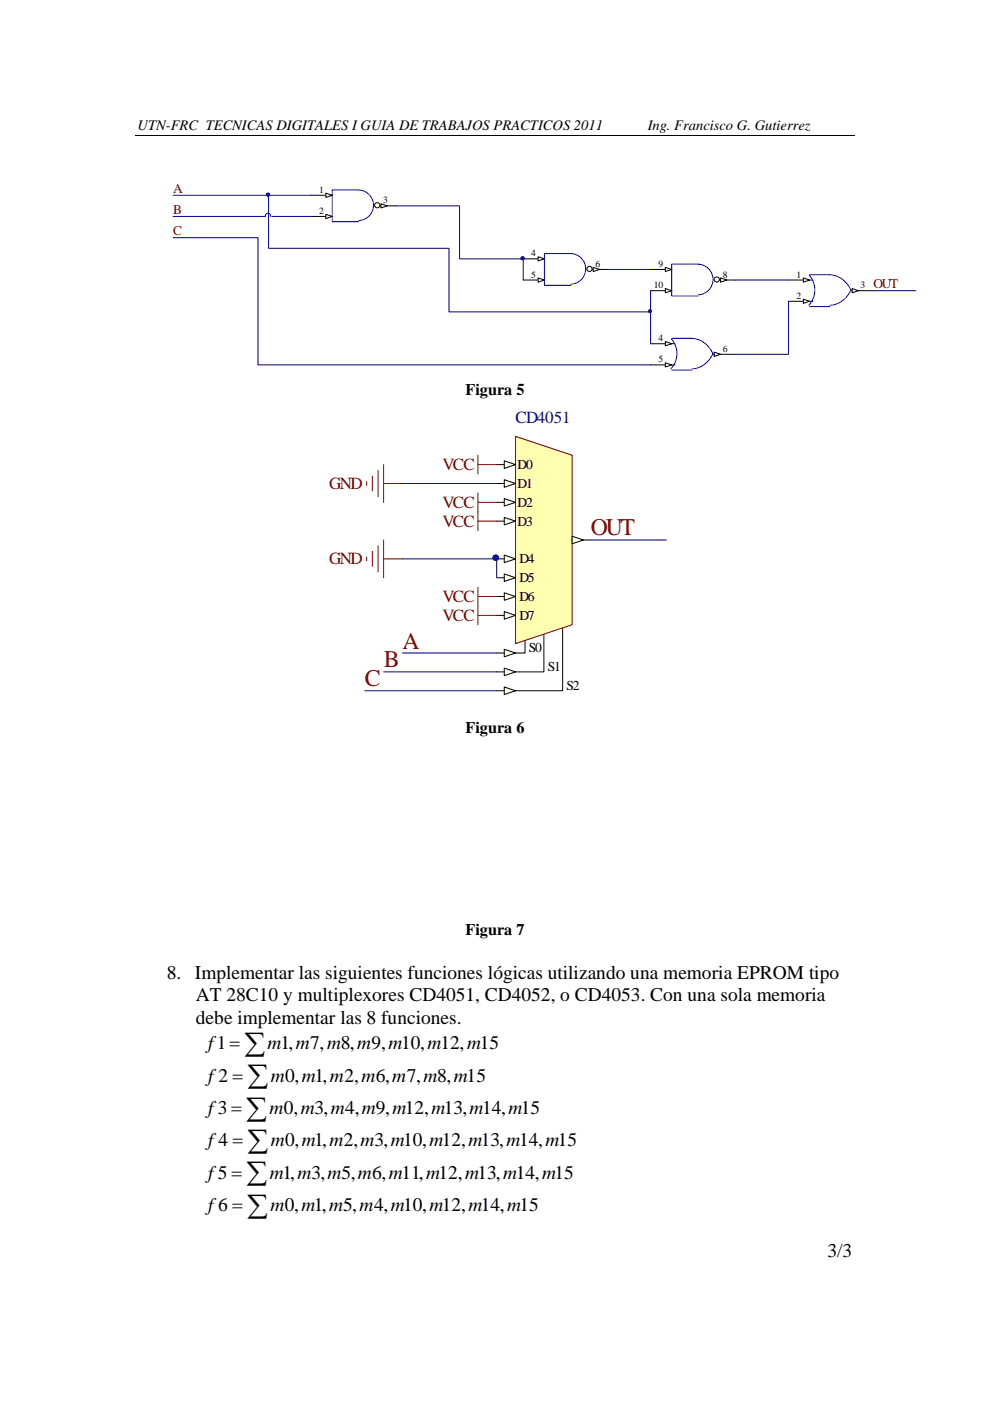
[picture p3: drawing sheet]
<svg xmlns="http://www.w3.org/2000/svg" width="210mm" height="297mm" viewBox="0 0 210 297" stroke-linecap="round" stroke-linejoin="round" font-family="sans-serif">
<path d="M28.7 28.7h152.6M66 41.4h4.5" fill="none" stroke="#000" stroke-width=".21"/>
<path d="M69.1 41l1.4 .4-1.4 .4z" fill="#ffffe8" stroke="#000" stroke-width=".21"/>
<path d="M66 45.9h4.5" fill="none" stroke="#000" stroke-width=".21"/>
<path d="M69.1 45.4l1.4 .5-1.4 .5z" fill="#ffffe8" stroke="#000" stroke-width=".21"/>
<path d="M79.5 43.6h4.5" fill="none" stroke="#000" stroke-width=".21"/>
<g fill="#ffffe8" stroke="#000" stroke-width=".21">
<path d="M80.8 43.2l1.4 .4-1.4 .5z"/>
<circle cx="80" cy="43.5" r=".55"/>
</g>
<path d="M76.1 46.8a3.2 3.2 0 0 0 3.1-3.3 3.2 3.2 0 0 0-3.1-3.2h-5.6v6.7h5.6" fill="none" stroke="#00f" stroke-width=".21"/>
<path d="M111 59.4h4.5" fill="none" stroke="#000" stroke-width=".21"/>
<path d="M114.1 58.9l1.4 .5-1.4 .4z" fill="#ffffe8" stroke="#000" stroke-width=".21"/>
<path d="M124.5 57.1h4.5" fill="none" stroke="#000" stroke-width=".21"/>
<g fill="#ffffe8" stroke="#000" stroke-width=".21">
<path d="M125.8 56.7l1.4 .4-1.4 .5z"/>
<circle cx="125" cy="57" r=".55"/>
</g>
<path d="M111 54.9h4.5" fill="none" stroke="#000" stroke-width=".21"/>
<path d="M114.1 54.4l1.4 .5-1.4 .4z" fill="#ffffe8" stroke="#000" stroke-width=".21"/>
<path d="M121.1 60.2a3.2 3.2 0 0 0 3.1-3.2 3.2 3.2 0 0 0-3.1-3.2h-5.6v6.7h5.6" fill="none" stroke="#00f" stroke-width=".21"/>
<circle cx="110.8" cy="54.8" r=".32" fill="#000080" stroke="#000080" stroke-width=".21"/>
<path d="M151.5 59.4h4.5" fill="none" stroke="#000" stroke-width=".21"/>
<g fill="#ffffe8" stroke="#000" stroke-width=".21">
<path d="M152.8 58.9l1.4 .5-1.4 .4z"/>
<circle cx="152" cy="59.3" r=".55"/>
</g>
<path d="M138 57.1h4.5" fill="none" stroke="#000" stroke-width=".21"/>
<path d="M141.1 56.7l1.4 .4-1.4 .5z" fill="#ffffe8" stroke="#000" stroke-width=".21"/>
<path d="M138 61.6h4.5" fill="none" stroke="#000" stroke-width=".21"/>
<path d="M141.1 61.2l1.4 .4-1.4 .5z" fill="#ffffe8" stroke="#000" stroke-width=".21"/>
<path d="M148.1 62.5a3.3 3.3 0 0 0 3.1-3.2 3.3 3.3 0 0 0-3.1-3.3h-5.6v6.8h5.6" fill="none" stroke="#00f" stroke-width=".21"/>
<path d="M167.2 59.4h4.5" fill="none" stroke="#000" stroke-width=".21"/>
<path d="M170.4 58.9l1.3 .5-1.3 .4z" fill="#ffffe8" stroke="#000" stroke-width=".21"/>
<path d="M167.2 63.9h4.5" fill="none" stroke="#000" stroke-width=".21"/>
<path d="M170.4 63.4l1.3 .5-1.3 .4z" fill="#ffffe8" stroke="#000" stroke-width=".21"/>
<path d="M180.7 61.6h4.5" fill="none" stroke="#000" stroke-width=".21"/>
<path d="M180.7 61.2l1.4 .4-1.4 .5z" fill="#ffffe8" stroke="#000" stroke-width=".21"/>
<path d="M171.6 58.4a4.7 4.7 0 0 1-.1 6.3M171.7 58.3h4.3a5.3 5.3 0 0 1 4.6 3.4M171.7 59.4h.7M171.7 63.9h.7M171.7 65h4.3M180.5 61.5a5.2 5.2 0 0 1-4.5 3.2" fill="none" stroke="#00f" stroke-width=".21"/>
<path d="M138 72.9h4.5" fill="none" stroke="#000" stroke-width=".21"/>
<path d="M141.1 72.4l1.4 .5-1.4 .4z" fill="#ffffe8" stroke="#000" stroke-width=".21"/>
<path d="M138 77.4h4.5" fill="none" stroke="#000" stroke-width=".21"/>
<path d="M141.1 76.9l1.4 .5-1.4 .4z" fill="#ffffe8" stroke="#000" stroke-width=".21"/>
<path d="M151.5 75.1h4.5" fill="none" stroke="#000" stroke-width=".21"/>
<path d="M151.5 74.7l1.3 .4-1.3 .5z" fill="#ffffe8" stroke="#000" stroke-width=".21"/>
<path d="M142.4 71.9a4.7 4.7 0 0 1-.1 6.3M142.5 71.7h4.2a5.3 5.3 0 0 1 4.6 3.5M142.5 72.9h.7M142.5 77.4h.7M142.5 78.5h4.2M151.2 75a5.2 5.2 0 0 1-4.5 3.2" fill="none" stroke="#00f" stroke-width=".21"/>
<path d="M36.7 50.4h18v27h83.3M36.7 45.9h19.6M36.7 41.4h20.3M57.4 45.8a.55 .55 0 0 0-.6-.6 .55 .55 0 0 0-.5 .7M57.6 45.9h8.4M66 41.4h-9v11.2h38.2v13.5h42.8M84 43.6h13.5v11.3h13.5v4.5M129 57.1h9M156 59.4h11.2M138 61.6v11.3M167.2 63.9v11.2h-11.2M185.2 61.6h9" fill="none" stroke="#000080" stroke-width=".21"/>
<g fill="#000080" stroke="#000080" stroke-width=".21">
<circle cx="137.9" cy="66" r=".32"/>
<circle cx="56.8" cy="41.3" r=".32"/>
<circle cx="110.8" cy="54.8" r=".32"/>
</g>
<path d="M111.4 133.7v4.8h-2.1M115.4 132.5v10h-6.1M119.3 130.9v15.6h-10" fill="none" stroke="#000" stroke-width=".21"/>
<path d="M109.3 92.5l12 4v36l-12 4z" fill-rule="evenodd" fill="#ffffb0" stroke="#800000" stroke-width=".21"/>
<path d="M105.3 98.5h4" fill="none" stroke="#000" stroke-width=".21"/>
<path d="M107 97.7l2.3 .8-2.3 .8z" fill="#ffffe8" stroke="#000" stroke-width=".21"/>
<path d="M105.3 102.5h4" fill="none" stroke="#000" stroke-width=".21"/>
<path d="M107 101.7l2.3 .8-2.3 .8z" fill="#ffffe8" stroke="#000" stroke-width=".21"/>
<path d="M121.3 114.5h4" fill="none" stroke="#000" stroke-width=".21"/>
<path d="M121.3 113.7l2.4 .8-2.4 .8z" fill="#ffffe8" stroke="#000" stroke-width=".21"/>
<path d="M105.3 138.5h4" fill="none" stroke="#000" stroke-width=".21"/>
<path d="M107 137.7l2.3 .8-2.3 .8z" fill="#ffffe8" stroke="#000" stroke-width=".21"/>
<path d="M105.3 106.5h4" fill="none" stroke="#000" stroke-width=".21"/>
<path d="M107 105.7l2.3 .8-2.3 .8z" fill="#ffffe8" stroke="#000" stroke-width=".21"/>
<path d="M105.3 110.5h4" fill="none" stroke="#000" stroke-width=".21"/>
<path d="M107 109.7l2.3 .8-2.3 .8z" fill="#ffffe8" stroke="#000" stroke-width=".21"/>
<path d="M105.3 142.5h4" fill="none" stroke="#000" stroke-width=".21"/>
<path d="M107 141.6l2.3 .9-2.3 .8z" fill="#ffffe8" stroke="#000" stroke-width=".21"/>
<path d="M105.3 146.5h4" fill="none" stroke="#000" stroke-width=".21"/>
<path d="M107 145.6l2.3 .9-2.3 .8z" fill="#ffffe8" stroke="#000" stroke-width=".21"/>
<path d="M105.3 118.5h4" fill="none" stroke="#000" stroke-width=".21"/>
<path d="M107 117.7l2.3 .8-2.3 .8z" fill="#ffffe8" stroke="#000" stroke-width=".21"/>
<path d="M105.3 122.5h4" fill="none" stroke="#000" stroke-width=".21"/>
<path d="M107 121.7l2.3 .8-2.3 .8z" fill="#ffffe8" stroke="#000" stroke-width=".21"/>
<path d="M105.3 126.5h4" fill="none" stroke="#000" stroke-width=".21"/>
<path d="M107 125.7l2.3 .8-2.3 .8z" fill="#ffffe8" stroke="#000" stroke-width=".21"/>
<path d="M105.3 130.5h4" fill="none" stroke="#000" stroke-width=".21"/>
<path d="M107 129.7l2.3 .8-2.3 .8z" fill="#ffffe8" stroke="#000" stroke-width=".21"/>
<circle cx="105.1" cy="118.3" r=".58" fill="#000080" stroke="#000080" stroke-width=".21"/>
<path d="M85.4 118.5h19.9v4M85.4 102.5h19.9M125.3 114.5h16M85.4 138.5h19.9M77.4 146.5h27.9M81.4 142.5h23.9" fill="none" stroke="#000080" stroke-width=".21"/>
<g fill="none" stroke="#800000" stroke-width=".21">
<path d="M80.2 99.7v5.6M81.4 98.5v8M101.4 98.5h3.9M101.4 96.5v4M77.8 102.1v.8M77.8 118.1v.8M79 100.9v3.2M79 116.9v3.2M80.2 115.7v5.6M81.4 102.5h4M81.4 118.5h4M81.4 114.5v8"/>
<path d="M101.4 106.5h3.9M101.4 110.5h3.9M101.4 104.5v8M101.4 126.5h3.9M101.4 130.5h3.9M101.4 124.5v8"/>
</g>
<g font-size="6.2">
<text x="51.9" y="223.4">∑</text>
<text x="52.5" y="230.3">∑</text>
<text x="52.2" y="237.2">∑</text>
<text x="52.5" y="244">∑</text>
<text x="52.3" y="250.9">∑</text>
<text x="52.4" y="257.7">∑</text>
</g>
<g font-size="5.1" fill="#800000">
<text x="125.3" y="113.5">OUT</text>
<text x="85.4" y="137.5">A</text>
<text x="81.4" y="141.5">B</text>
<text x="77.4" y="145.5">C</text>
</g>
<g font-size="4.1">
<text x="35.4" y="207.6">8. Implementar las siguientes funciones lógicas utilizando una memoria EPROM tipo</text>
<text x="41.6" y="212.3">AT 28C10 y multiplexores CD4051, CD4052, o CD4053. Con una sola memoria</text>
<text x="41.6" y="217">debe implementar las 8 funciones.</text>
<text x="44.2" y="222.5">f1=</text>
<text x="56.7" y="222.5">m1,m7,m8,m9,m10,m12,m15</text>
<text x="44.2" y="229.3">f2 =</text>
<text x="57.4" y="229.3">m0,m1,m2,m6,m7,m8,m15</text>
<text x="44.2" y="236.2">f3 =</text>
<text x="57.2" y="236.2">m0,m3,m4,m9,m12,m13,m14,m15</text>
<text x="44.2" y="243.1">f4 =</text>
<text x="57.4" y="243.1">m0,m1,m2,m3,m10,m12,m13,m14,m15</text>
<text x="44.2" y="249.9">f5 =</text>
<text x="57.3" y="249.9">m1,m3,m5,m6,m11,m12,m13,m14,m15</text>
<text x="44.2" y="256.8">f6 =</text>
<text x="57.4" y="256.8">m0,m1,m5,m4,m10,m12,m14,m15</text>
<text x="175.5" y="266.5">3/3</text>
</g>
<text font-size="3.6" fill="#000080" x="109.4" y="89.7">CD4051</text>
<g font-size="3.6" fill="#800000">
<text x="93.8" y="99.6">VCC</text>
<text x="69.8" y="103.6">GND</text>
<text x="93.8" y="107.6">VCC</text>
<text x="93.8" y="111.6">VCC</text>
<text x="69.8" y="119.6">GND</text>
<text x="93.8" y="127.6">VCC</text>
<text x="93.8" y="131.6">VCC</text>
</g>
<g font-size="3.4">
<text x="98.7" y="83.8">Figura 5</text>
<text x="98.7" y="155.3">Figura 6</text>
<text x="98.7" y="198.3">Figura 7</text>
</g>
<g font-size="3.1">
<text x="29.2" y="27.6">UTN-FRC TECNICAS DIGITALES I GUIA DE TRABAJOS PRACTICOS 2011</text>
<text x="137.4" y="27.6">Ing. Francisco G. Gutierrez</text>
</g>
<g font-size="2.9">
<text x="109.8" y="99.5">D0</text>
<text x="109.8" y="103.5">D1</text>
<text x="109.8" y="107.5">D2</text>
<text x="109.8" y="111.5">D3</text>
<text x="110.2" y="119.5">D4</text>
<text x="110.2" y="123.5">D5</text>
<text x="110.2" y="127.4">D6</text>
<text x="110.2" y="131.4">D7</text>
<text x="112.2" y="138.2">S0</text>
<text x="116.2" y="142.2">S1</text>
<text x="120.2" y="146.2">S2</text>
</g>
<g font-size="2.8" fill="#800000">
<text x="36.7" y="40.9">A</text>
<text x="36.7" y="45.4">B</text>
<text x="36.7" y="49.8">C</text>
<text x="185.3" y="61.1">OUT</text>
</g>
<g font-size="2">
<text x="67.7" y="40.9">1</text>
<text x="67.7" y="45.4">2</text>
<text x="81.3" y="43.1">3</text>
<text x="112.7" y="58.9">5</text>
<text x="112.7" y="54.4">4</text>
<text x="126.3" y="56.6">6</text>
<text x="139.7" y="56.6">9</text>
<text x="153.3" y="58.9">8</text>
<text x="168.9" y="58.9">1</text>
<text x="138.7" y="61.1">10</text>
<text x="168.9" y="63.4">2</text>
<text x="182.5" y="61.1">3</text>
<text x="139.7" y="72.4">4</text>
<text x="139.7" y="76.9">5</text>
<text x="153.3" y="74.6">6</text>
</g>
</svg>
